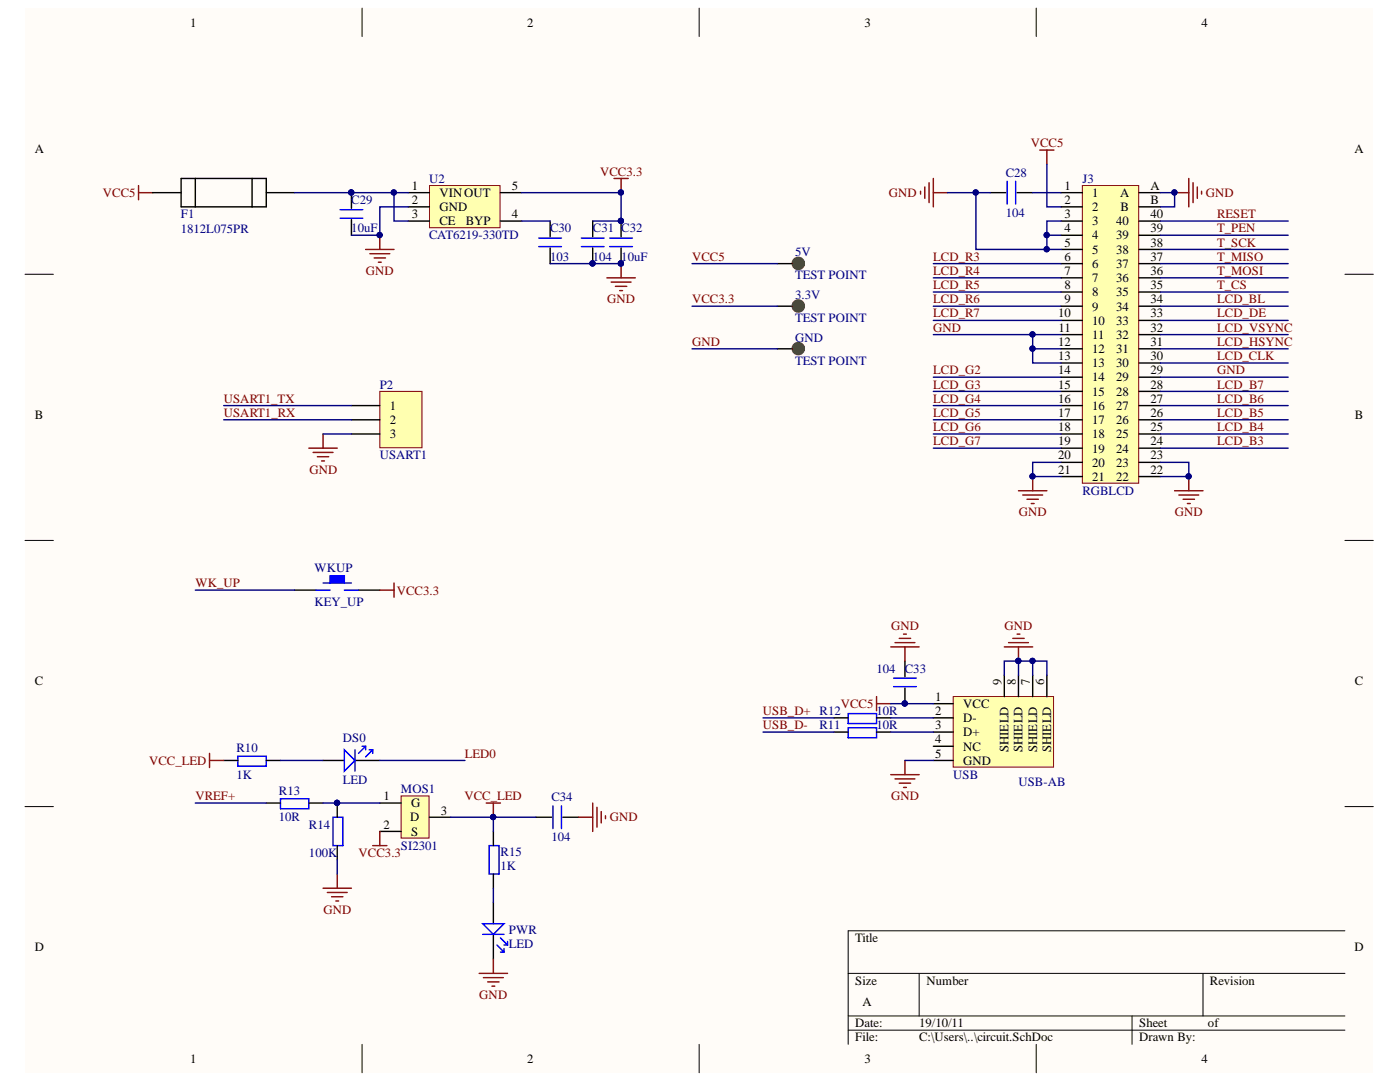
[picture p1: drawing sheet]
# Altium project TicketBot.PrjPcb
1 sheet, 25 parts. Net scope: global (net labels, ports and power ports of the same name join across sheets).
Board file: correctCore.PcbDoc

## Sheet circuit.SchDoc
size A

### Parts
3.3V  TEST POINT  [TP-1.5]
5V  TEST POINT  [TP-1.5]
C28  104  [0805]
C29  10uF  [0805]
C30  103  [0805]
C31  104  [0805]
C32  10uF  [0805]
C33  104  [0805]
C34  104  [0805]
DS0  LED  [SMDLED-0603]
F1  1812L075PR  [*1812]
GND  TEST POINT  [TP-1.5]
J3  RGBLCD  [FPC-TOP40]
MOS1  SI2301  [SO-G3/C2.5]
P2  USART1  [HDR1X3]
PWR  LED  [SMDLED-0603]
R10  1K  [0805]
R11  10R  [0805]
R12  10R  [0805]
R13  10R  [0805]
R14  100K  [0805]
R15  1K  [0805]
U2  CAT6219-330TD  [SOT-23-5]
USB  USB-AB  [USB_AB - 5S - B]
WKUP  KEY_UP  [KEY_SOP3625]

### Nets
GND: C28.1 C29.1 C30.1 C31.1 C32.1 C33.2 C34.2 GND.1 J3.3 J3.4 J3.5 J3.11 J3.12 J3.13 J3.20 J3.21 J3.22 J3.23 J3.29 J3.A J3.B P2.3 PWR.2 R14.1 U2.2(GND) USB.5(GND) USB.6(SHIELD) USB.7(SHIELD) USB.8(SHIELD) USB.9(SHIELD)
VCC3.3: 3.3V.1 C31.2 C32.2 MOS1.2(S) U2.5(OUT) WKUP.2
VCC5: 5V.1 C33.1 F1.1 J3.2 USB.1(VCC)
VCC_LED: C34.1 MOS1.3(D) R10.1 R15.2
LCD_B3: J3.24
LCD_B4: J3.25
LCD_B5: J3.26
LCD_B6: J3.27
LCD_B7: J3.28
LCD_BL: J3.34
LCD_CLK: J3.30
LCD_DE: J3.33
LCD_G2: J3.14
LCD_G3: J3.15
LCD_G4: J3.16
LCD_G5: J3.17
LCD_G6: J3.18
LCD_G7: J3.19
LCD_HSYNC: J3.31
LCD_R3: J3.6
LCD_R4: J3.7
LCD_R5: J3.8
LCD_R6: J3.9
LCD_R7: J3.10
LCD_VSYNC: J3.32
LED0: DS0.2
RESET: J3.40
T_CS: J3.35
T_MISO: J3.37
T_MOSI: J3.36
T_PEN: J3.39
T_SCK: J3.38
USART1_RX: P2.2
USART1_TX: P2.1
USB_D+: R12.1
USB_D-: R11.1
VREF+: R13.1
WK_UP: WKUP.1
NetC28_2: C28.2 J3.1
NetC29_2: C29.2 F1.2 U2.1(VIN) U2.3(CE)
NetC30_2: C30.2 U2.4(BYP)
NetDS0_1: DS0.1 R10.2
NetMOS1_1: MOS1.1(G) R13.2 R14.2
NetPWR_1: PWR.1 R15.1
NetR11_2: R11.2 USB.3(D+)
NetR12_2: R12.2 USB.2(D-)

Not connected (* = marked no-connect by the designer): USB 4(NC)
